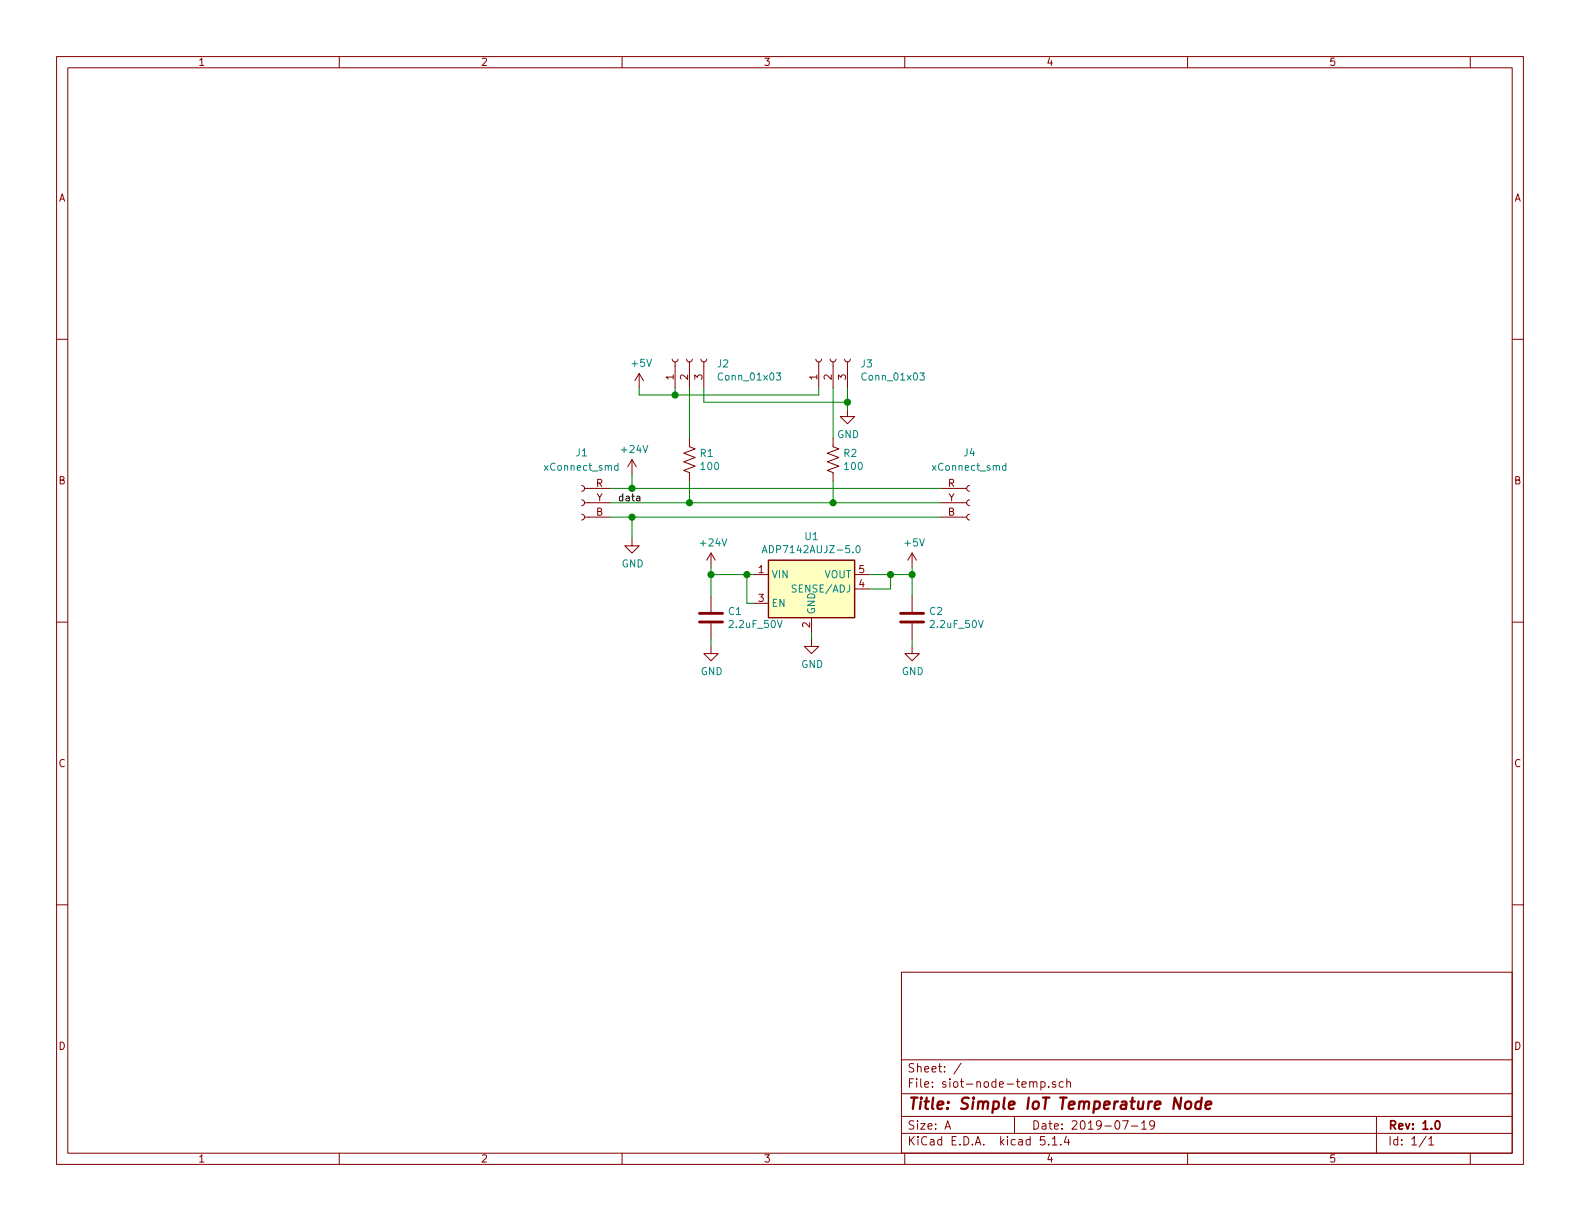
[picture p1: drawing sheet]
EESchema Schematic File Version 4
LIBS:siot-node-temp-cache
EELAYER 30 0
EELAYER END
$Descr A 11000 8500
encoding utf-8
Sheet 1 1
Title "Simple IoT Temperature Node"
Date "2019-07-19"
Rev "1.0"
Comp ""
Comment1 ""
Comment2 ""
Comment3 ""
Comment4 ""
$EndDescr
$Comp
L Connector:Conn_01x03_Female J2
U 1 1
P 4800 2500
F 0 "J2" V 4764 2312 50  0000 R CNN
F 1 "Conn_01x03" V 4673 2312 50  0000 R CNN
F 2 "BEC:1x03_solder-pads" H 4800 2500 50  0001 C CNN
F 3 "~" H 4800 2500 50  0001 C CNN
	1    4800 2500
	0    -1   -1   0   
$EndComp
$Comp
L Connector:Conn_01x03_Female J3
U 1 1
P 5800 2500
F 0 "J3" V 5764 2312 50  0000 R CNN
F 1 "Conn_01x03" V 5673 2312 50  0000 R CNN
F 2 "BEC:1x03_solder-pads" H 5800 2500 50  0001 C CNN
F 3 "~" H 5800 2500 50  0001 C CNN
	1    5800 2500
	0    -1   -1   0   
$EndComp
Wire Wire Line
	4250 3400 4400 3400
Wire Wire Line
	4250 3500 4800 3500
Wire Wire Line
	4250 3600 4400 3600
$Comp
L power:GND #PWR02
U 1 1
P 4400 3750
F 0 "#PWR02" H 4400 3500 50  0001 C CNN
F 1 "GND" H 4405 3577 50  0000 C CNN
F 2 "" H 4400 3750 50  0001 C CNN
F 3 "" H 4400 3750 50  0001 C CNN
	1    4400 3750
	1    0    0    -1  
$EndComp
Wire Wire Line
	4400 3600 4400 3750
Connection ~ 4400 3600
$Comp
L power:+24V #PWR01
U 1 1
P 4400 3300
F 0 "#PWR01" H 4400 3150 50  0001 C CNN
F 1 "+24V" H 4415 3473 50  0000 C CNN
F 2 "" H 4400 3300 50  0001 C CNN
F 3 "" H 4400 3300 50  0001 C CNN
	1    4400 3300
	1    0    0    -1  
$EndComp
Wire Wire Line
	4400 3300 4400 3400
Connection ~ 4400 3400
Text Label 4300 3500 0    50   ~ 0
data
Wire Wire Line
	6350 4000 6350 3950
$Comp
L power:GND #PWR06
U 1 1
P 5650 4450
F 0 "#PWR06" H 5650 4200 50  0001 C CNN
F 1 "GND" H 5655 4277 50  0000 C CNN
F 2 "" H 5650 4450 50  0001 C CNN
F 3 "" H 5650 4450 50  0001 C CNN
	1    5650 4450
	1    0    0    -1  
$EndComp
Wire Wire Line
	5650 4400 5650 4450
Wire Wire Line
	4400 3400 6550 3400
$Comp
L power:+24V #PWR04
U 1 1
P 4950 3950
F 0 "#PWR04" H 4950 3800 50  0001 C CNN
F 1 "+24V" H 4965 4123 50  0000 C CNN
F 2 "" H 4950 3950 50  0001 C CNN
F 3 "" H 4950 3950 50  0001 C CNN
	1    4950 3950
	1    0    0    -1  
$EndComp
Wire Wire Line
	4950 3950 4950 4000
Wire Wire Line
	4950 4000 5200 4000
Wire Wire Line
	4450 2700 4450 2750
Wire Wire Line
	4450 2750 4700 2750
Wire Wire Line
	4700 2750 4700 2700
Wire Wire Line
	4700 2750 5700 2750
Wire Wire Line
	5700 2750 5700 2700
Connection ~ 4700 2750
Wire Wire Line
	4400 3600 6550 3600
$Comp
L power:GND #PWR07
U 1 1
P 5900 2850
F 0 "#PWR07" H 5900 2600 50  0001 C CNN
F 1 "GND" H 5905 2677 50  0000 C CNN
F 2 "" H 5900 2850 50  0001 C CNN
F 3 "" H 5900 2850 50  0001 C CNN
	1    5900 2850
	1    0    0    -1  
$EndComp
Wire Wire Line
	5900 2700 5900 2800
Wire Wire Line
	4900 2700 4900 2800
Wire Wire Line
	4900 2800 5900 2800
Connection ~ 5900 2800
Wire Wire Line
	5900 2800 5900 2850
$Comp
L bec-passive:1K R1
U 1 1
P 4800 3200
F 0 "R1" H 4868 3246 50  0000 L CNN
F 1 "100" H 4868 3155 50  0000 L CNN
F 2 "Resistor_SMD:R_0603_1608Metric" V 4840 3190 50  0001 C CNN
F 3 "~" H 4800 3200 50  0001 C CNN
F 4 "asdfl;kjqwe;r" H 4800 3200 50  0001 C CNN "MFGPN"
	1    4800 3200
	1    0    0    -1  
$EndComp
$Comp
L bec-passive:1K R2
U 1 1
P 5800 3200
F 0 "R2" H 5868 3246 50  0000 L CNN
F 1 "100" H 5868 3155 50  0000 L CNN
F 2 "Resistor_SMD:R_0603_1608Metric" V 5840 3190 50  0001 C CNN
F 3 "~" H 5800 3200 50  0001 C CNN
F 4 "asdfl;kjqwe;r" H 5800 3200 50  0001 C CNN "MFGPN"
	1    5800 3200
	1    0    0    -1  
$EndComp
Wire Wire Line
	4800 2700 4800 3050
Wire Wire Line
	4800 3350 4800 3500
Connection ~ 4800 3500
Wire Wire Line
	4800 3500 5800 3500
Wire Wire Line
	5800 2700 5800 3050
Wire Wire Line
	5800 3350 5800 3500
Connection ~ 5800 3500
Wire Wire Line
	5800 3500 6550 3500
$Comp
L bec-passive:2.2uF_50V C1
U 1 1
P 4950 4300
F 0 "C1" H 5065 4346 50  0000 L CNN
F 1 "2.2uF_50V" H 5065 4255 50  0000 L CNN
F 2 "Capacitor_SMD:C_0603_1608Metric" H 4988 4150 50  0001 C CNN
F 3 "https://product.tdk.com/info/en/catalog/datasheets/mlcc_commercial_midvoltage_en.pdf" H 4950 4300 50  0001 C CNN
F 4 "GRM188R61H225ME11J" H 4950 4300 50  0001 C CNN "MPN"
F 5 "Murata" H 4950 4300 50  0001 C CNN "Manufacturer"
	1    4950 4300
	1    0    0    -1  
$EndComp
$Comp
L bec-passive:2.2uF_50V C2
U 1 1
P 6350 4300
F 0 "C2" H 6465 4346 50  0000 L CNN
F 1 "2.2uF_50V" H 6465 4255 50  0000 L CNN
F 2 "Capacitor_SMD:C_0603_1608Metric" H 6388 4150 50  0001 C CNN
F 3 "https://product.tdk.com/info/en/catalog/datasheets/mlcc_commercial_midvoltage_en.pdf" H 6350 4300 50  0001 C CNN
F 4 "GRM188R61H225ME11J" H 6350 4300 50  0001 C CNN "MPN"
F 5 "Murata" H 6350 4300 50  0001 C CNN "Manufacturer"
	1    6350 4300
	1    0    0    -1  
$EndComp
Wire Wire Line
	4950 4000 4950 4150
Connection ~ 4950 4000
Wire Wire Line
	6350 4000 6350 4150
Connection ~ 6350 4000
$Comp
L power:GND #PWR05
U 1 1
P 4950 4500
F 0 "#PWR05" H 4950 4250 50  0001 C CNN
F 1 "GND" H 4955 4327 50  0000 C CNN
F 2 "" H 4950 4500 50  0001 C CNN
F 3 "" H 4950 4500 50  0001 C CNN
	1    4950 4500
	1    0    0    -1  
$EndComp
$Comp
L power:GND #PWR09
U 1 1
P 6350 4500
F 0 "#PWR09" H 6350 4250 50  0001 C CNN
F 1 "GND" H 6355 4327 50  0000 C CNN
F 2 "" H 6350 4500 50  0001 C CNN
F 3 "" H 6350 4500 50  0001 C CNN
	1    6350 4500
	1    0    0    -1  
$EndComp
Wire Wire Line
	4950 4450 4950 4500
Wire Wire Line
	6350 4450 6350 4500
$Comp
L bec-connector:xConnect_smd J1
U 1 1
P 4050 3500
F 0 "J1" H 4050 3850 50  0000 C CNN
F 1 "xConnect_smd" H 4050 3750 50  0000 C CNN
F 2 "BEC:xConnect_smd" H 4000 3250 50  0001 C CNN
F 3 "~" H 4050 3500 50  0001 C CNN
	1    4050 3500
	-1   0    0    -1  
$EndComp
$Comp
L bec-connector:xConnect_smd J4
U 1 1
P 6750 3500
F 0 "J4" H 6750 3850 50  0000 C CNN
F 1 "xConnect_smd" H 6750 3750 50  0000 C CNN
F 2 "BEC:xConnect_smd" H 6700 3250 50  0001 C CNN
F 3 "~" H 6750 3500 50  0001 C CNN
	1    6750 3500
	1    0    0    -1  
$EndComp
$Comp
L bec-power:ADP7142AUJZ-5.0 U1
U 1 1
P 5650 4100
F 0 "U1" H 5650 4467 50  0000 C CNN
F 1 "ADP7142AUJZ-5.0" H 5650 4376 50  0000 C CNN
F 2 "Package_TO_SOT_SMD:TSOT-23-5" H 5650 3700 50  0001 C CIN
F 3 "https://www.analog.com/media/en/technical-documentation/data-sheets/ADP7142.pdf" H 5650 3600 50  0001 C CNN
F 4 "ADP7142AUJZ-5.0" H 5650 4100 50  0001 C CNN "MPN"
F 5 "Analog Devices" H 5650 4100 50  0001 C CNN "Manufacturer"
	1    5650 4100
	1    0    0    -1  
$EndComp
Wire Wire Line
	6050 4000 6200 4000
Wire Wire Line
	6200 4100 6200 4000
Wire Wire Line
	6050 4100 6200 4100
Connection ~ 6200 4000
Wire Wire Line
	6200 4000 6350 4000
Wire Wire Line
	5200 4000 5200 4200
Wire Wire Line
	5200 4200 5250 4200
Connection ~ 5200 4000
Wire Wire Line
	5200 4000 5250 4000
$Comp
L power:+5V #PWR?
U 1 1
P 4450 2700
F 0 "#PWR?" H 4450 2550 50  0001 C CNN
F 1 "+5V" H 4465 2873 50  0000 C CNN
F 2 "" H 4450 2700 50  0001 C CNN
F 3 "" H 4450 2700 50  0001 C CNN
	1    4450 2700
	1    0    0    -1  
$EndComp
$Comp
L power:+5V #PWR?
U 1 1
P 6350 3950
F 0 "#PWR?" H 6350 3800 50  0001 C CNN
F 1 "+5V" H 6365 4123 50  0000 C CNN
F 2 "" H 6350 3950 50  0001 C CNN
F 3 "" H 6350 3950 50  0001 C CNN
	1    6350 3950
	1    0    0    -1  
$EndComp
$EndSCHEMATC
